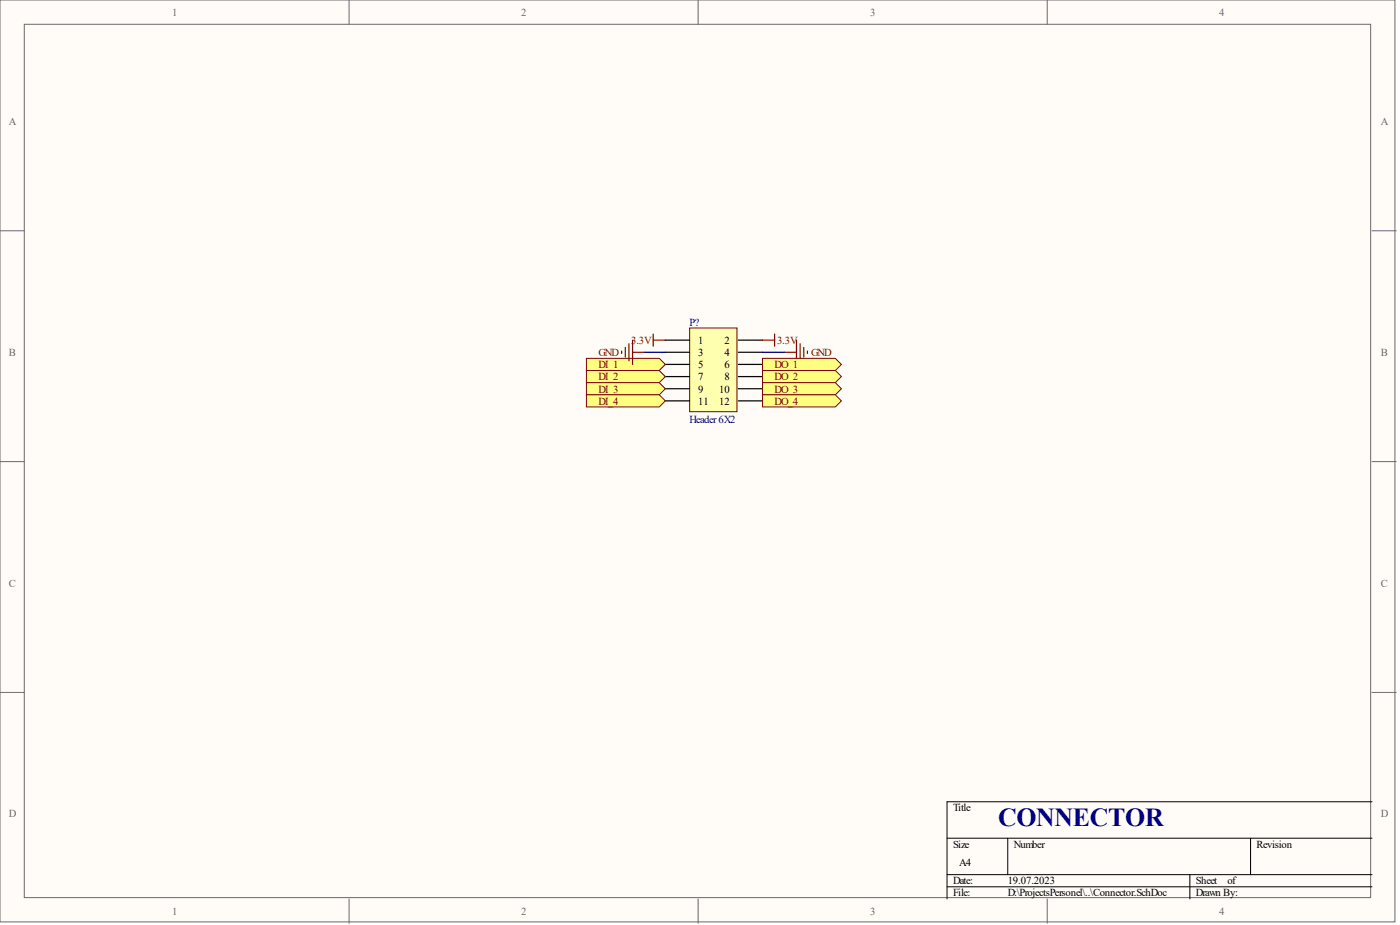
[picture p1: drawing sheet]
<svg xmlns="http://www.w3.org/2000/svg" width="292mm" height="193mm" viewBox="0 0 292 193" stroke-linecap="round" stroke-linejoin="round" font-family="sans-serif">
<g fill="#fffcf8" stroke="#696969" stroke-width=".21">
<path d="M0 0h291v192.3h-291z"/>
<path d="M5.1 5.1h280.9v182.2h-280.9z"/>
</g>
<path d="M72.8 0v5.1M145.7 0v5.1M218.5 0v5.1M0 48.1h5.1M286.3 48.1h5M0 96.3h5.1M286.3 96.3h5M0 144.5h5.1M286.3 144.5h5M72.8 187.5v5.1M145.7 187.5v5.1M218.5 187.5v5.1" fill="none" stroke="#696969" stroke-width=".21"/>
<path d="M197.6 174.9h88.7M210.3 174.9v7.6M260.9 174.9v7.6M286.3 167.3h-88.7v20.2M197.6 182.5h88.7M197.6 185h88.7M248.3 182.5v5" fill="none" stroke="#000" stroke-width=".21"/>
<path d="M143.9 68.4h9.9v17.5h-9.9z" fill="#ffffb0" stroke="#800000" stroke-width=".21"/>
<path d="M138.8 71h5.1M138.8 73.5h5.1M138.8 76h5.1M138.8 78.6h5.1M154 71h5.1M154 73.5h5.1M154 76h5.1M154 78.6h5.1M138.8 81.1h5.1M138.8 83.6h5.1M154 81.1h5.1M154 83.6h5.1" fill="none" stroke="#000" stroke-width=".25"/>
<path d="M136.3 69.7v2.5M136.3 71h2.5M163.6 73.5h2.6M166.2 71v5M166.9 71.7v3.6M167.7 72.5v2M168.5 73.2v.5" fill="none" stroke="#800000" stroke-width=".25"/>
<g fill="#ffff80" stroke="#800000" stroke-width=".21">
<path d="M159.1 77.3h15.2l1.3 1.3-1.3 1.2h-15.2z" fill-rule="evenodd"/>
<path d="M159.1 79.8h15.2l1.3 1.3-1.3 1.3h-15.2z" fill-rule="evenodd"/>
<path d="M159.1 74.8h15.2l1.3 1.2-1.3 1.3h-15.2z" fill-rule="evenodd"/>
<path d="M122.4 74.8h15.2l1.2 1.2-1.2 1.3h-15.2z" fill-rule="evenodd"/>
<path d="M122.4 77.3h15.2l1.2 1.3-1.2 1.2h-15.2z" fill-rule="evenodd"/>
<path d="M122.4 79.8h15.2l1.2 1.3-1.2 1.3h-15.2z" fill-rule="evenodd"/>
</g>
<path d="M134.5 73.5h4.3M159.1 73.5h4.5" fill="none" stroke="#000080" stroke-width=".25"/>
<path d="M129.7 73.2v.5M130.5 72.5v2M131.2 71.7v3.6M132 71v5M132 73.5h2.5M159.1 71h2.5M161.6 69.7v2.5" fill="none" stroke="#800000" stroke-width=".25"/>
<g fill="#ffff80" stroke="#800000" stroke-width=".21">
<path d="M159.1 82.4h15.2l1.3 1.2-1.3 1.3h-15.2z" fill-rule="evenodd"/>
<path d="M122.4 82.4h15.2l1.2 1.2-1.2 1.3h-15.2z" fill-rule="evenodd"/>
</g>
<text font-size="5.4" fill="#000080" x="208.2" y="172.4">CONNECTOR</text>
<g font-size="2.2" fill="#696969">
<text x="35.9" y="3.3">1</text>
<text x="108.7" y="3.3">2</text>
<text x="181.6" y="3.3">3</text>
<text x="254.4" y="3.3">4</text>
<text x="1.8" y="26.1">A</text>
<text x="288.1" y="26.1">A</text>
<text x="1.8" y="74.2">B</text>
<text x="288.1" y="74.2">B</text>
<text x="1.8" y="122.4">C</text>
<text x="288.1" y="122.4">C</text>
<text x="1.8" y="170.5">D</text>
<text x="288.1" y="170.5">D</text>
<text x="35.9" y="190.8">1</text>
<text x="108.7" y="190.8">2</text>
<text x="181.6" y="190.8">3</text>
<text x="254.4" y="190.8">4</text>
</g>
<g font-size="2.2" fill="#800000">
<text x="131.7" y="71.8">3.3V</text>
<text x="162.1" y="71.8">3.3V</text>
<text x="124.8" y="74.3">GND</text>
<text x="124.9" y="76.8">DI_1</text>
<text x="161.6" y="76.8">DO_1</text>
<text x="169.2" y="74.3">GND</text>
<text x="124.9" y="79.4">DI_2</text>
<text x="124.9" y="81.9">DI_3</text>
<text x="161.6" y="79.4">DO_2</text>
<text x="161.6" y="81.9">DO_3</text>
<text x="124.9" y="84.4">DI_4</text>
<text x="161.6" y="84.4">DO_4</text>
</g>
<g font-size="2.2" fill="#000080">
<text x="143.9" y="68">P?</text>
<text x="143.9" y="88.2">Header6X2</text>
</g>
<g font-size="2.2">
<text x="145.7" y="71.8">1</text>
<text x="151.2" y="71.8">2</text>
<text x="145.7" y="74.3">3</text>
<text x="145.7" y="76.8">5</text>
<text x="151.2" y="74.3">4</text>
<text x="151.2" y="76.8">6</text>
<text x="145.7" y="79.4">7</text>
<text x="145.7" y="81.9">9</text>
<text x="150.1" y="81.9">10</text>
<text x="151.2" y="79.4">8</text>
<text x="145.7" y="84.4">11</text>
<text x="150.1" y="84.4">12</text>
<text x="198.9" y="169.2">Title</text>
<text x="198.9" y="176.9">Size</text>
<text x="211.5" y="176.9">Number</text>
<text x="262.2" y="176.9">Revision</text>
<text x="198.9" y="184.5">Date:</text>
<text x="200.1" y="180.7">A4</text>
<text x="210.3" y="184.5">19.07.2023</text>
<text x="249.5" y="184.5">Sheet</text>
<text x="256.1" y="184.5">of</text>
<text x="198.9" y="187">File:</text>
<text x="210.3" y="187">D:\ProjectsPersonel\..\Connector.SchDoc</text>
<text x="249.5" y="187">Drawn By:</text>
</g>
</svg>
